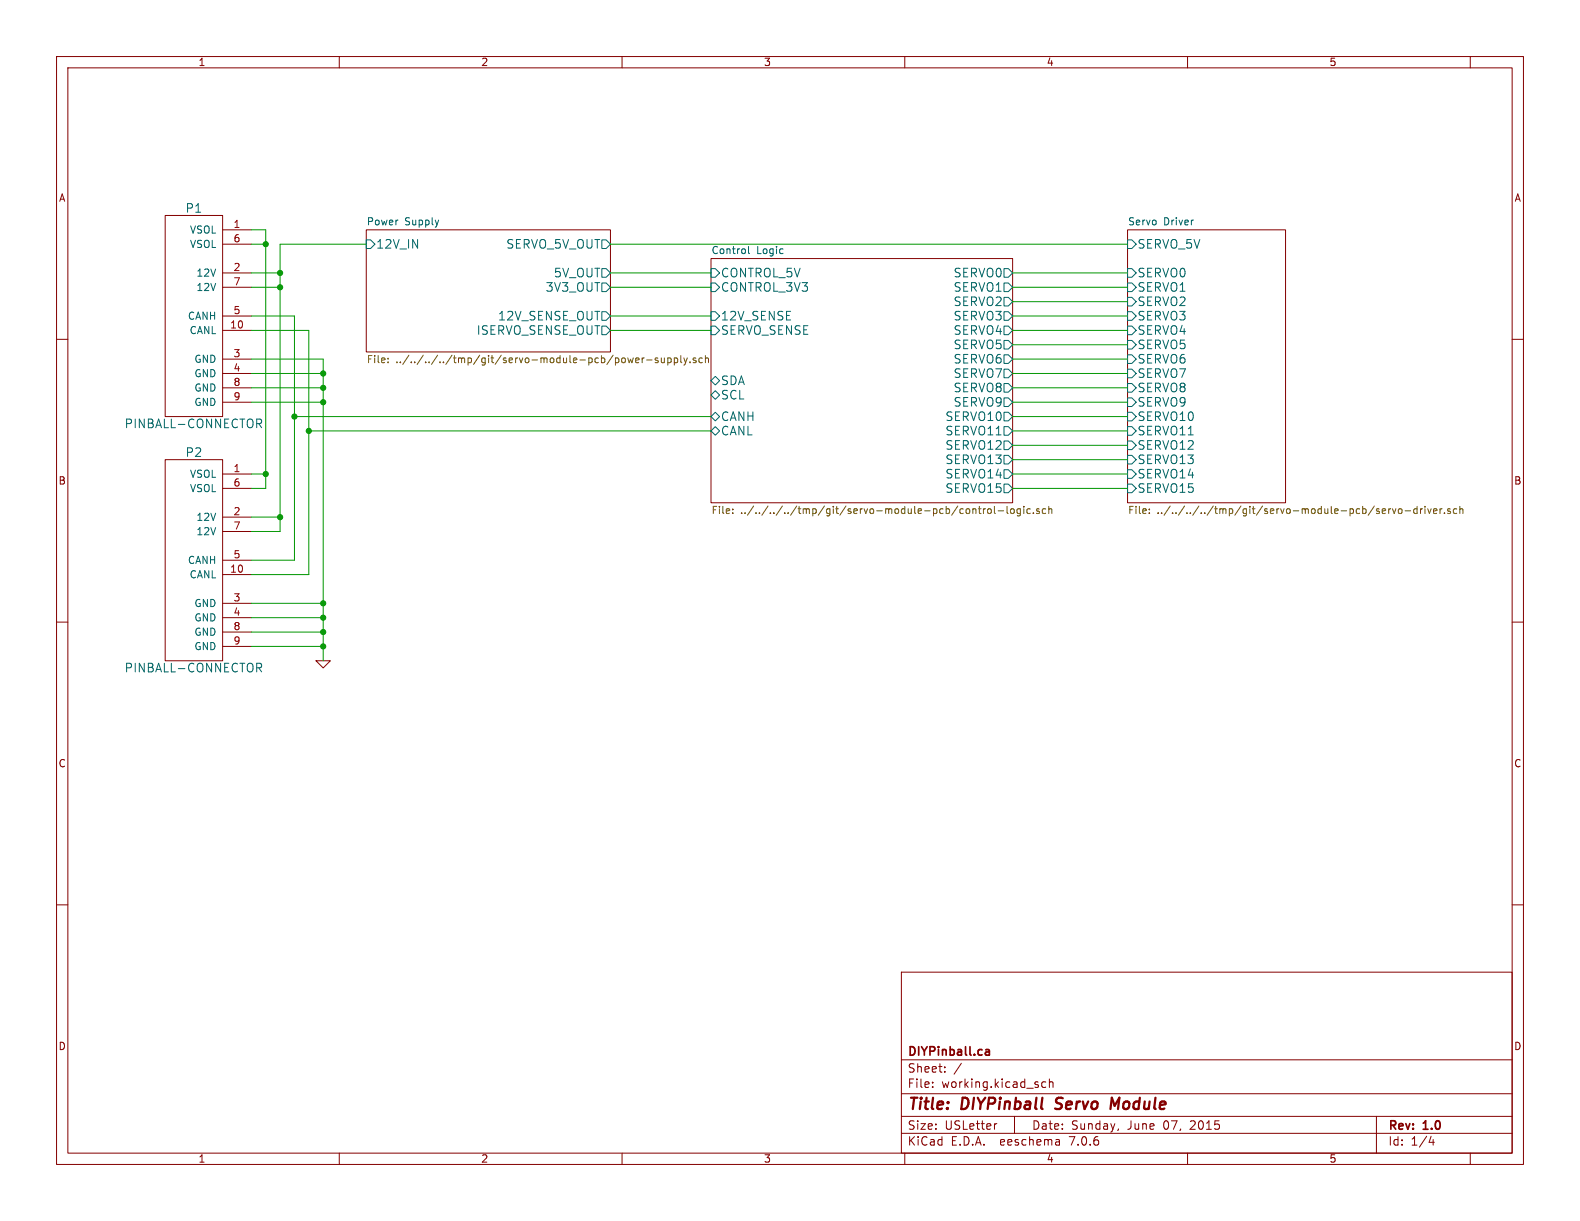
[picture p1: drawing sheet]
(kicad_sch (version 20230121) (generator eeschema)

 (paper "USLetter")

 (title_block
  (title "DIYPinball Servo Module")
  (date "Sunday, June 07, 2015")
  (rev "1.0")
  (company "DIYPinball.ca"))

 (lib_symbols
  (symbol "diypinball-parts:PINBALL-CONNECTOR" (pin_names (offset 1.016)) (in_bom yes) (on_board yes)
   (property "Reference" "P" (at 0 19.05 0) (effects (font (size 1.524 1.524))))
   (property "Value" "PINBALL-CONNECTOR" (at 0 -19.05 0) (effects (font (size 1.524 1.524))))
   (property "Footprint" "" (at 5.08 1.27 0) (effects (font (size 1.524 1.524))))
   (property "Datasheet" "" (at 5.08 1.27 0) (effects (font (size 1.524 1.524))))
   (symbol "PINBALL-CONNECTOR_0_1"
    (rectangle (start 5.08 17.78) (end -5.08 -17.78) (stroke (width 0) (type solid)) (fill (type none))))
   (symbol "PINBALL-CONNECTOR_1_1"
    (pin power_in line (at 10.16 15.24 180) (length 5.08) (name "VSOL" (effects (font (size 1.27 1.27)))) (number "1" (effects (font (size 1.27 1.27)))))
    (pin bidirectional line (at 10.16 -2.54 180) (length 5.08) (name "CANL" (effects (font (size 1.27 1.27)))) (number "10" (effects (font (size 1.27 1.27)))))
    (pin power_in line (at 10.16 7.62 180) (length 5.08) (name "12V" (effects (font (size 1.27 1.27)))) (number "2" (effects (font (size 1.27 1.27)))))
    (pin power_in line (at 10.16 -7.62 180) (length 5.08) (name "GND" (effects (font (size 1.27 1.27)))) (number "3" (effects (font (size 1.27 1.27)))))
    (pin power_in line (at 10.16 -10.16 180) (length 5.08) (name "GND" (effects (font (size 1.27 1.27)))) (number "4" (effects (font (size 1.27 1.27)))))
    (pin bidirectional line (at 10.16 0 180) (length 5.08) (name "CANH" (effects (font (size 1.27 1.27)))) (number "5" (effects (font (size 1.27 1.27)))))
    (pin power_in line (at 10.16 12.7 180) (length 5.08) (name "VSOL" (effects (font (size 1.27 1.27)))) (number "6" (effects (font (size 1.27 1.27)))))
    (pin power_in line (at 10.16 5.08 180) (length 5.08) (name "12V" (effects (font (size 1.27 1.27)))) (number "7" (effects (font (size 1.27 1.27)))))
    (pin power_in line (at 10.16 -12.7 180) (length 5.08) (name "GND" (effects (font (size 1.27 1.27)))) (number "8" (effects (font (size 1.27 1.27)))))
    (pin power_in line (at 10.16 -15.24 180) (length 5.08) (name "GND" (effects (font (size 1.27 1.27)))) (number "9" (effects (font (size 1.27 1.27)))))))
  (symbol "servo-module-pcb-v1-rescue:GND-RESCUE-servo-module-pcb-v1" (power) (pin_names (offset 0)) (in_bom yes) (on_board yes)
   (property "Reference" "#PWR" (at 0 0 0) (effects (font (size 0.762 0.762)) hide))
   (property "Value" "GND-RESCUE-servo-module-pcb-v1" (at 0 -1.778 0) (effects (font (size 0.762 0.762)) hide))
   (property "Footprint" "" (at 0 0 0) (effects (font (size 1.524 1.524))))
   (property "Datasheet" "" (at 0 0 0) (effects (font (size 1.524 1.524))))
   (symbol "GND-RESCUE-servo-module-pcb-v1_0_1"
    (polyline (pts (xy -1.27 0) (xy 0 -1.27) (xy 1.27 0) (xy -1.27 0)) (stroke (width 0) (type solid)) (fill (type none))))
   (symbol "GND-RESCUE-servo-module-pcb-v1_1_1"
    (pin power_in line (at 0 0 90) (length 0) hide (name "GND" (effects (font (size 0.762 0.762)))) (number "1" (effects (font (size 0.762 0.762))))))))

 (junction (at 57.15 66.04) (diameter 0) (color 0 0 0 0))
 (junction (at 49.53 50.8) (diameter 0) (color 0 0 0 0))
 (junction (at 57.15 111.76) (diameter 0) (color 0 0 0 0))
 (junction (at 46.99 43.18) (diameter 0) (color 0 0 0 0))
 (junction (at 54.61 76.2) (diameter 0) (color 0 0 0 0))
 (junction (at 46.99 83.82) (diameter 0) (color 0 0 0 0))
 (junction (at 57.15 109.22) (diameter 0) (color 0 0 0 0))
 (junction (at 57.15 114.3) (diameter 0) (color 0 0 0 0))
 (junction (at 57.15 68.58) (diameter 0) (color 0 0 0 0))
 (junction (at 49.53 48.26) (diameter 0) (color 0 0 0 0))
 (junction (at 57.15 106.68) (diameter 0) (color 0 0 0 0))
 (junction (at 49.53 91.44) (diameter 0) (color 0 0 0 0))
 (junction (at 57.15 71.12) (diameter 0) (color 0 0 0 0))
 (junction (at 52.07 73.66) (diameter 0) (color 0 0 0 0))

 (wire (pts (xy 57.15 109.22) (xy 57.15 111.76)) (stroke (width 0) (type default)))
 (wire (pts (xy 52.07 73.66) (xy 52.07 99.06)) (stroke (width 0) (type default)))
 (wire (pts (xy 199.39 66.04) (xy 179.07 66.04)) (stroke (width 0) (type default)))
 (wire (pts (xy 52.07 99.06) (xy 44.45 99.06)) (stroke (width 0) (type default)))
 (wire (pts (xy 199.39 76.2) (xy 179.07 76.2)) (stroke (width 0) (type default)))
 (wire (pts (xy 44.45 109.22) (xy 57.15 109.22)) (stroke (width 0) (type default)))
 (wire (pts (xy 46.99 40.64) (xy 46.99 43.18)) (stroke (width 0) (type default)))
 (wire (pts (xy 44.45 111.76) (xy 57.15 111.76)) (stroke (width 0) (type default)))
 (wire (pts (xy 49.53 43.18) (xy 64.77 43.18)) (stroke (width 0) (type default)))
 (wire (pts (xy 44.45 83.82) (xy 46.99 83.82)) (stroke (width 0) (type default)))
 (wire (pts (xy 179.07 73.66) (xy 199.39 73.66)) (stroke (width 0) (type default)))
 (wire (pts (xy 57.15 68.58) (xy 57.15 71.12)) (stroke (width 0) (type default)))
 (wire (pts (xy 54.61 76.2) (xy 54.61 101.6)) (stroke (width 0) (type default)))
 (wire (pts (xy 44.45 114.3) (xy 57.15 114.3)) (stroke (width 0) (type default)))
 (wire (pts (xy 179.07 68.58) (xy 199.39 68.58)) (stroke (width 0) (type default)))
 (wire (pts (xy 179.07 78.74) (xy 199.39 78.74)) (stroke (width 0) (type default)))
 (wire (pts (xy 57.15 111.76) (xy 57.15 114.3)) (stroke (width 0) (type default)))
 (wire (pts (xy 49.53 50.8) (xy 49.53 91.44)) (stroke (width 0) (type default)))
 (wire (pts (xy 49.53 48.26) (xy 49.53 50.8)) (stroke (width 0) (type default)))
 (wire (pts (xy 179.07 50.8) (xy 199.39 50.8)) (stroke (width 0) (type default)))
 (wire (pts (xy 44.45 40.64) (xy 46.99 40.64)) (stroke (width 0) (type default)))
 (wire (pts (xy 49.53 48.26) (xy 44.45 48.26)) (stroke (width 0) (type default)))
 (wire (pts (xy 57.15 106.68) (xy 57.15 109.22)) (stroke (width 0) (type default)))
 (wire (pts (xy 52.07 73.66) (xy 125.73 73.66)) (stroke (width 0) (type default)))
 (wire (pts (xy 54.61 101.6) (xy 44.45 101.6)) (stroke (width 0) (type default)))
 (wire (pts (xy 57.15 71.12) (xy 57.15 106.68)) (stroke (width 0) (type default)))
 (wire (pts (xy 54.61 58.42) (xy 44.45 58.42)) (stroke (width 0) (type default)))
 (wire (pts (xy 54.61 58.42) (xy 54.61 76.2)) (stroke (width 0) (type default)))
 (wire (pts (xy 44.45 66.04) (xy 57.15 66.04)) (stroke (width 0) (type default)))
 (wire (pts (xy 44.45 43.18) (xy 46.99 43.18)) (stroke (width 0) (type default)))
 (wire (pts (xy 44.45 55.88) (xy 52.07 55.88)) (stroke (width 0) (type default)))
 (wire (pts (xy 49.53 91.44) (xy 44.45 91.44)) (stroke (width 0) (type default)))
 (wire (pts (xy 44.45 106.68) (xy 57.15 106.68)) (stroke (width 0) (type default)))
 (wire (pts (xy 49.53 91.44) (xy 49.53 93.98)) (stroke (width 0) (type default)))
 (wire (pts (xy 46.99 83.82) (xy 46.99 86.36)) (stroke (width 0) (type default)))
 (wire (pts (xy 199.39 48.26) (xy 179.07 48.26)) (stroke (width 0) (type default)))
 (wire (pts (xy 44.45 71.12) (xy 57.15 71.12)) (stroke (width 0) (type default)))
 (wire (pts (xy 57.15 63.5) (xy 57.15 66.04)) (stroke (width 0) (type default)))
 (wire (pts (xy 52.07 55.88) (xy 52.07 73.66)) (stroke (width 0) (type default)))
 (wire (pts (xy 107.95 43.18) (xy 199.39 43.18)) (stroke (width 0) (type default)))
 (wire (pts (xy 179.07 63.5) (xy 199.39 63.5)) (stroke (width 0) (type default)))
 (wire (pts (xy 125.73 58.42) (xy 107.95 58.42)) (stroke (width 0) (type default)))
 (wire (pts (xy 107.95 50.8) (xy 125.73 50.8)) (stroke (width 0) (type default)))
 (wire (pts (xy 54.61 76.2) (xy 125.73 76.2)) (stroke (width 0) (type default)))
 (wire (pts (xy 199.39 58.42) (xy 179.07 58.42)) (stroke (width 0) (type default)))
 (wire (pts (xy 199.39 86.36) (xy 179.07 86.36)) (stroke (width 0) (type default)))
 (wire (pts (xy 179.07 83.82) (xy 199.39 83.82)) (stroke (width 0) (type default)))
 (wire (pts (xy 107.95 55.88) (xy 125.73 55.88)) (stroke (width 0) (type default)))
 (wire (pts (xy 44.45 50.8) (xy 49.53 50.8)) (stroke (width 0) (type default)))
 (wire (pts (xy 179.07 55.88) (xy 199.39 55.88)) (stroke (width 0) (type default)))
 (wire (pts (xy 57.15 114.3) (xy 57.15 116.84)) (stroke (width 0) (type default)))
 (wire (pts (xy 199.39 81.28) (xy 179.07 81.28)) (stroke (width 0) (type default)))
 (wire (pts (xy 199.39 71.12) (xy 179.07 71.12)) (stroke (width 0) (type default)))
 (wire (pts (xy 46.99 43.18) (xy 46.99 83.82)) (stroke (width 0) (type default)))
 (wire (pts (xy 57.15 66.04) (xy 57.15 68.58)) (stroke (width 0) (type default)))
 (wire (pts (xy 107.95 48.26) (xy 125.73 48.26)) (stroke (width 0) (type default)))
 (wire (pts (xy 57.15 63.5) (xy 44.45 63.5)) (stroke (width 0) (type default)))
 (wire (pts (xy 199.39 53.34) (xy 179.07 53.34)) (stroke (width 0) (type default)))
 (wire (pts (xy 46.99 86.36) (xy 44.45 86.36)) (stroke (width 0) (type default)))
 (wire (pts (xy 44.45 68.58) (xy 57.15 68.58)) (stroke (width 0) (type default)))
 (wire (pts (xy 49.53 93.98) (xy 44.45 93.98)) (stroke (width 0) (type default)))
 (wire (pts (xy 49.53 43.18) (xy 49.53 48.26)) (stroke (width 0) (type default)))
 (wire (pts (xy 179.07 60.96) (xy 199.39 60.96)) (stroke (width 0) (type default)))

 (symbol (lib_id "servo-module-pcb-v1-rescue:GND-RESCUE-servo-module-pcb-v1") (at 57.15 116.84 0) (unit 1) (in_bom yes) (on_board yes) (dnp no)
  (property "Reference" "#PWR1" (at 57.15 116.84 0) (effects (font (size 0.762 0.762)) hide))
  (property "Value" "GND" (at 57.15 118.618 0) (effects (font (size 0.762 0.762)) hide))
  (property "Footprint" "" (at 57.15 116.84 0) (effects (font (size 1.524 1.524))))
  (property "Datasheet" "" (at 57.15 116.84 0) (effects (font (size 1.524 1.524)))) (pin "1"))

 (symbol (lib_id "diypinball-parts:PINBALL-CONNECTOR") (at 34.29 55.88 0) (unit 1) (in_bom yes) (on_board yes) (dnp no)
  (property "Reference" "P1" (at 34.29 36.83 0) (effects (font (size 1.524 1.524))))
  (property "Value" "PINBALL-CONNECTOR" (at 34.29 74.93 0) (effects (font (size 1.524 1.524))))
  (property "Footprint" "PinballParts:PINBALL-CONNECTOR-V" (at 39.37 54.61 0) (effects (font (size 1.524 1.524)) hide))
  (property "Datasheet" "" (at 39.37 54.61 0) (effects (font (size 1.524 1.524)))) (pin "1") (pin "10") (pin "2") (pin "3") (pin "4") (pin "5") (pin "6") (pin "7") (pin "8") (pin "9"))

 (symbol (lib_id "diypinball-parts:PINBALL-CONNECTOR") (at 34.29 99.06 0) (unit 1) (in_bom yes) (on_board yes) (dnp no)
  (property "Reference" "P2" (at 34.29 80.01 0) (effects (font (size 1.524 1.524))))
  (property "Value" "PINBALL-CONNECTOR" (at 34.29 118.11 0) (effects (font (size 1.524 1.524))))
  (property "Footprint" "PinballParts:PINBALL-CONNECTOR-V" (at 39.37 97.79 0) (effects (font (size 1.524 1.524)) hide))
  (property "Datasheet" "" (at 39.37 97.79 0) (effects (font (size 1.524 1.524)))) (pin "1") (pin "10") (pin "2") (pin "3") (pin "4") (pin "5") (pin "6") (pin "7") (pin "8") (pin "9"))

 (sheet (at 64.77 40.64) (size 43.18 21.59) (fields_autoplaced) (stroke (width 0) (type solid)) (fill (color 0 0 0 0.0000))
  (property "Sheetname" "Power Supply" (at 64.77 39.9284 0) (effects (font (size 1.27 1.27)) (justify left bottom)))
  (property "Sheetfile" "../../../../tmp/git/servo-module-pcb/power-supply.sch" (at 64.77 62.8146 0) (effects (font (size 1.27 1.27)) (justify left top))) (pin "12V_IN" input (at 64.77 43.18 180) (effects (font (size 1.524 1.524)) (justify left))) (pin "5V_OUT" output (at 107.95 48.26 0) (effects (font (size 1.524 1.524)) (justify right))) (pin "3V3_OUT" output (at 107.95 50.8 0) (effects (font (size 1.524 1.524)) (justify right))) (pin "12V_SENSE_OUT" output (at 107.95 55.88 0) (effects (font (size 1.524 1.524)) (justify right))) (pin "ISERVO_SENSE_OUT" output (at 107.95 58.42 0) (effects (font (size 1.524 1.524)) (justify right))) (pin "SERVO_5V_OUT" output (at 107.95 43.18 0) (effects (font (size 1.524 1.524)) (justify right))))

 (sheet (at 199.39 40.64) (size 27.94 48.26) (fields_autoplaced) (stroke (width 0) (type solid)) (fill (color 0 0 0 0.0000))
  (property "Sheetname" "Servo Driver" (at 199.39 39.9284 0) (effects (font (size 1.27 1.27)) (justify left bottom)))
  (property "Sheetfile" "../../../../tmp/git/servo-module-pcb/servo-driver.sch" (at 199.39 89.4846 0) (effects (font (size 1.27 1.27)) (justify left top))) (pin "SERVO_5V" input (at 199.39 43.18 180) (effects (font (size 1.524 1.524)) (justify left))) (pin "SERVO3" input (at 199.39 55.88 180) (effects (font (size 1.524 1.524)) (justify left))) (pin "SERVO2" input (at 199.39 53.34 180) (effects (font (size 1.524 1.524)) (justify left))) (pin "SERVO1" input (at 199.39 50.8 180) (effects (font (size 1.524 1.524)) (justify left))) (pin "SERVO0" input (at 199.39 48.26 180) (effects (font (size 1.524 1.524)) (justify left))) (pin "SERVO4" input (at 199.39 58.42 180) (effects (font (size 1.524 1.524)) (justify left))) (pin "SERVO5" input (at 199.39 60.96 180) (effects (font (size 1.524 1.524)) (justify left))) (pin "SERVO6" input (at 199.39 63.5 180) (effects (font (size 1.524 1.524)) (justify left))) (pin "SERVO7" input (at 199.39 66.04 180) (effects (font (size 1.524 1.524)) (justify left))) (pin "SERVO11" input (at 199.39 76.2 180) (effects (font (size 1.524 1.524)) (justify left))) (pin "SERVO10" input (at 199.39 73.66 180) (effects (font (size 1.524 1.524)) (justify left))) (pin "SERVO9" input (at 199.39 71.12 180) (effects (font (size 1.524 1.524)) (justify left))) (pin "SERVO8" input (at 199.39 68.58 180) (effects (font (size 1.524 1.524)) (justify left))) (pin "SERVO12" input (at 199.39 78.74 180) (effects (font (size 1.524 1.524)) (justify left))) (pin "SERVO13" input (at 199.39 81.28 180) (effects (font (size 1.524 1.524)) (justify left))) (pin "SERVO14" input (at 199.39 83.82 180) (effects (font (size 1.524 1.524)) (justify left))) (pin "SERVO15" input (at 199.39 86.36 180) (effects (font (size 1.524 1.524)) (justify left))))

 (sheet (at 125.73 45.72) (size 53.34 43.18) (fields_autoplaced) (stroke (width 0) (type solid)) (fill (color 0 0 0 0.0000))
  (property "Sheetname" "Control Logic" (at 125.73 45.0084 0) (effects (font (size 1.27 1.27)) (justify left bottom)))
  (property "Sheetfile" "../../../../tmp/git/servo-module-pcb/control-logic.sch" (at 125.73 89.4846 0) (effects (font (size 1.27 1.27)) (justify left top))) (pin "12V_SENSE" input (at 125.73 55.88 180) (effects (font (size 1.524 1.524)) (justify left))) (pin "CONTROL_5V" input (at 125.73 48.26 180) (effects (font (size 1.524 1.524)) (justify left))) (pin "CONTROL_3V3" input (at 125.73 50.8 180) (effects (font (size 1.524 1.524)) (justify left))) (pin "CANH" bidirectional (at 125.73 73.66 180) (effects (font (size 1.524 1.524)) (justify left))) (pin "CANL" bidirectional (at 125.73 76.2 180) (effects (font (size 1.524 1.524)) (justify left))) (pin "SDA" bidirectional (at 125.73 67.31 180) (effects (font (size 1.524 1.524)) (justify left))) (pin "SCL" bidirectional (at 125.73 69.85 180) (effects (font (size 1.524 1.524)) (justify left))) (pin "SERVO0" output (at 179.07 48.26 0) (effects (font (size 1.524 1.524)) (justify right))) (pin "SERVO1" output (at 179.07 50.8 0) (effects (font (size 1.524 1.524)) (justify right))) (pin "SERVO2" output (at 179.07 53.34 0) (effects (font (size 1.524 1.524)) (justify right))) (pin "SERVO3" output (at 179.07 55.88 0) (effects (font (size 1.524 1.524)) (justify right))) (pin "SERVO4" output (at 179.07 58.42 0) (effects (font (size 1.524 1.524)) (justify right))) (pin "SERVO5" output (at 179.07 60.96 0) (effects (font (size 1.524 1.524)) (justify right))) (pin "SERVO6" output (at 179.07 63.5 0) (effects (font (size 1.524 1.524)) (justify right))) (pin "SERVO7" output (at 179.07 66.04 0) (effects (font (size 1.524 1.524)) (justify right))) (pin "SERVO_SENSE" input (at 125.73 58.42 180) (effects (font (size 1.524 1.524)) (justify left))) (pin "SERVO8" output (at 179.07 68.58 0) (effects (font (size 1.524 1.524)) (justify right))) (pin "SERVO9" output (at 179.07 71.12 0) (effects (font (size 1.524 1.524)) (justify right))) (pin "SERVO10" output (at 179.07 73.66 0) (effects (font (size 1.524 1.524)) (justify right))) (pin "SERVO11" output (at 179.07 76.2 0) (effects (font (size 1.524 1.524)) (justify right))) (pin "SERVO12" output (at 179.07 78.74 0) (effects (font (size 1.524 1.524)) (justify right))) (pin "SERVO13" output (at 179.07 81.28 0) (effects (font (size 1.524 1.524)) (justify right))) (pin "SERVO14" output (at 179.07 83.82 0) (effects (font (size 1.524 1.524)) (justify right))) (pin "SERVO15" output (at 179.07 86.36 0) (effects (font (size 1.524 1.524)) (justify right))))

 (sheet_instances (path "" (page "1"))))
